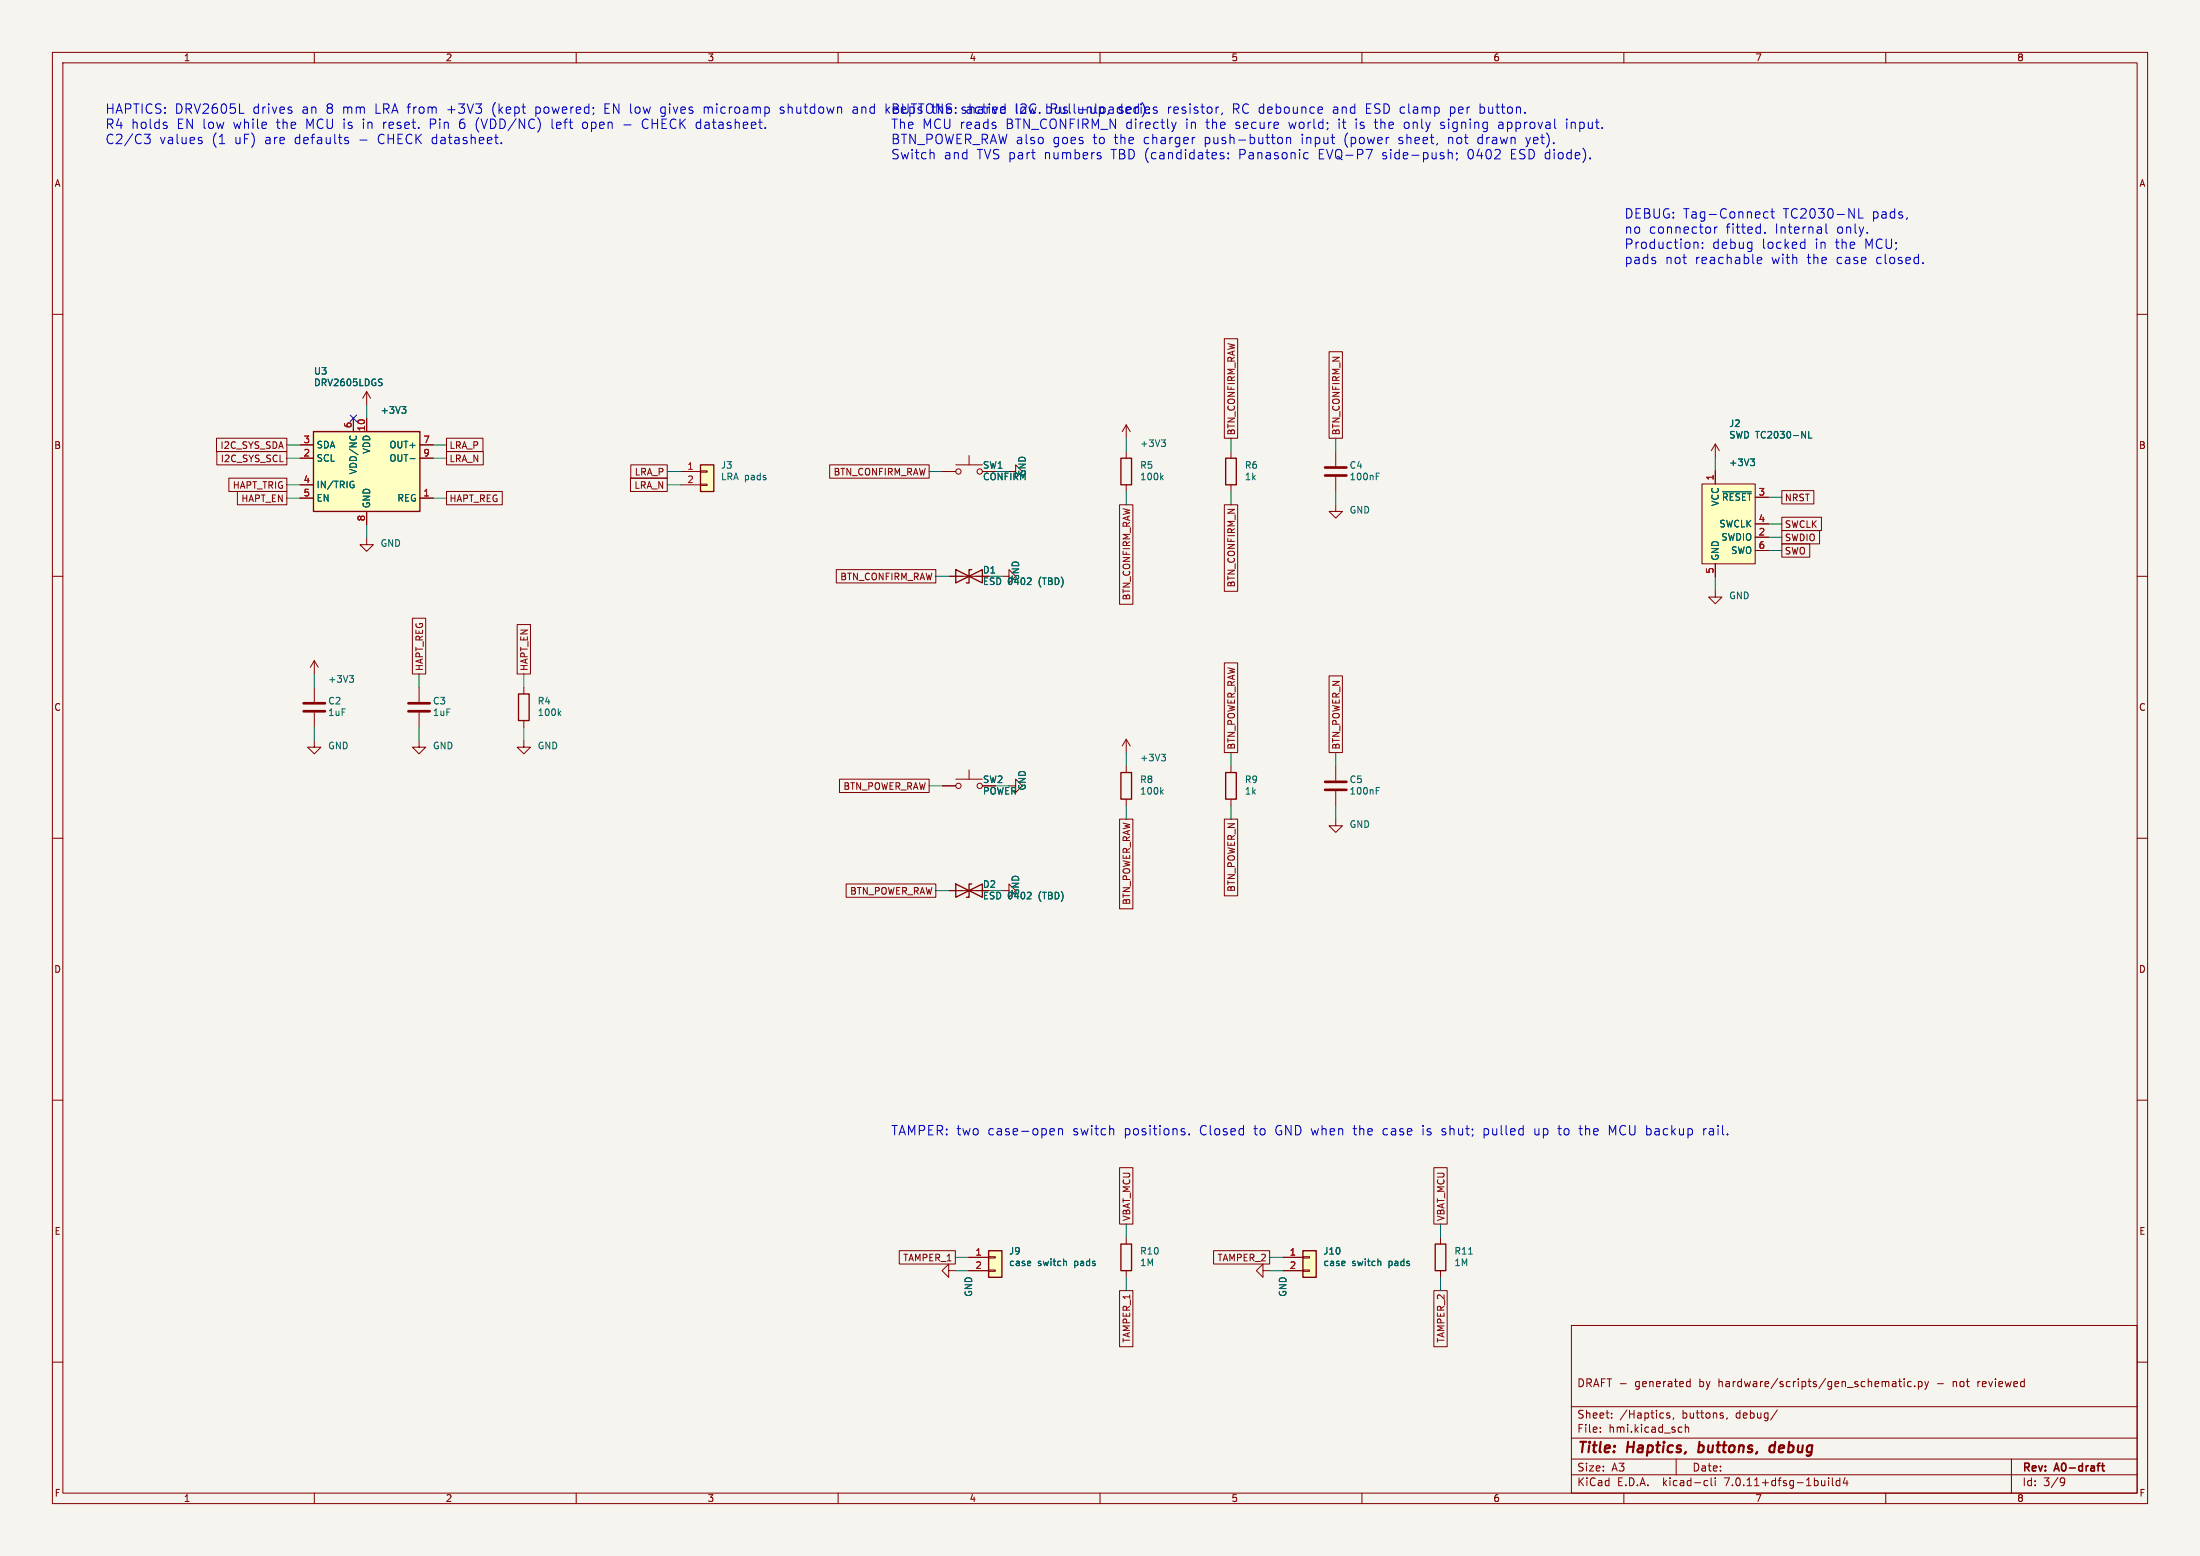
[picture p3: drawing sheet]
(kicad_sch
 (version 20230121)
 (generator eeschema)
 (paper "A3")
 (title_block
  (title "Haptics, buttons, debug")
  (rev "A0-draft")
  (comment 1 "DRAFT - generated by hardware/scripts/gen_schematic.py - not reviewed"))
 (lib_symbols
  (symbol "Driver_Haptic:DRV2605LDGS" (in_bom yes) (on_board yes)
   (property "Reference" "U" (at -10.16 8.255 0) (effects (font (size 1.27 1.27)) (justify left bottom)))
   (property "Value" "DRV2605LDGS" (at 2.54 -8.89 0) (effects (font (size 1.27 1.27)) (justify left top)))
   (property "Footprint" "Package_SO:VSSOP-10_3x3mm_P0.5mm" (at 0 0 0) (effects (font (size 1.27 1.27) italic) hide))
   (property "Datasheet" "http://www.ti.com/lit/ds/symlink/drv2605l.pdf" (at 0 0 0) (effects (font (size 1.27 1.27)) hide))
   (symbol "DRV2605LDGS_0_1"
    (rectangle (start -10.16 7.62) (end 10.16 -7.62) (stroke (width 0.254) (type default)) (fill (type background))))
   (symbol "DRV2605LDGS_1_1"
    (pin passive line (at 12.7 -5.08 180) (length 2.54) (name "REG" (effects (font (size 1.27 1.27)))) (number "1" (effects (font (size 1.27 1.27)))))
    (pin power_in line (at 0 10.16 270) (length 2.54) (name "VDD" (effects (font (size 1.27 1.27)))) (number "10" (effects (font (size 1.27 1.27)))))
    (pin input line (at -12.7 2.54 0) (length 2.54) (name "SCL" (effects (font (size 1.27 1.27)))) (number "2" (effects (font (size 1.27 1.27)))))
    (pin bidirectional line (at -12.7 5.08 0) (length 2.54) (name "SDA" (effects (font (size 1.27 1.27)))) (number "3" (effects (font (size 1.27 1.27)))))
    (pin input line (at -12.7 -2.54 0) (length 2.54) (name "IN/TRIG" (effects (font (size 1.27 1.27)))) (number "4" (effects (font (size 1.27 1.27)))))
    (pin input line (at -12.7 -5.08 0) (length 2.54) (name "EN" (effects (font (size 1.27 1.27)))) (number "5" (effects (font (size 1.27 1.27)))))
    (pin power_in line (at -2.54 10.16 270) (length 2.54) (name "VDD/NC" (effects (font (size 1.27 1.27)))) (number "6" (effects (font (size 1.27 1.27)))))
    (pin output line (at 12.7 5.08 180) (length 2.54) (name "OUT+" (effects (font (size 1.27 1.27)))) (number "7" (effects (font (size 1.27 1.27)))))
    (pin power_in line (at 0 -10.16 90) (length 2.54) (name "GND" (effects (font (size 1.27 1.27)))) (number "8" (effects (font (size 1.27 1.27)))))
    (pin output line (at 12.7 2.54 180) (length 2.54) (name "OUT-" (effects (font (size 1.27 1.27)))) (number "9" (effects (font (size 1.27 1.27)))))))
  (symbol "power:+3V3"
   (power)
   (pin_names
    (offset 0)) (in_bom yes) (on_board yes)
   (property "Reference" "#PWR" (at 0 -3.81 0) (effects (font (size 1.27 1.27)) hide))
   (property "Value" "+3V3" (at 0 3.556 0) (effects (font (size 1.27 1.27))))
   (property "Footprint" "" (at 0 0 0) (effects (font (size 1.27 1.27)) hide))
   (property "Datasheet" "" (at 0 0 0) (effects (font (size 1.27 1.27)) hide))
   (symbol "+3V3_0_1"
    (polyline (pts (xy -0.762 1.27) (xy 0 2.54)) (stroke (width 0) (type default)) (fill (type none)))
    (polyline (pts (xy 0 0) (xy 0 2.54)) (stroke (width 0) (type default)) (fill (type none)))
    (polyline (pts (xy 0 2.54) (xy 0.762 1.27)) (stroke (width 0) (type default)) (fill (type none))))
   (symbol "+3V3_1_1"
    (pin power_in line (at 0 0 90) (length 0) hide (name "+3V3" (effects (font (size 1.27 1.27)))) (number "1" (effects (font (size 1.27 1.27)))))))
  (symbol "power:GND"
   (power)
   (pin_names
    (offset 0)) (in_bom yes) (on_board yes)
   (property "Reference" "#PWR" (at 0 -6.35 0) (effects (font (size 1.27 1.27)) hide))
   (property "Value" "GND" (at 0 -3.81 0) (effects (font (size 1.27 1.27))))
   (property "Footprint" "" (at 0 0 0) (effects (font (size 1.27 1.27)) hide))
   (property "Datasheet" "" (at 0 0 0) (effects (font (size 1.27 1.27)) hide))
   (symbol "GND_0_1"
    (polyline (pts (xy 0 0) (xy 0 -1.27) (xy 1.27 -1.27) (xy 0 -2.54) (xy -1.27 -1.27) (xy 0 -1.27)) (stroke (width 0) (type default)) (fill (type none))))
   (symbol "GND_1_1"
    (pin power_in line (at 0 0 270) (length 0) hide (name "GND" (effects (font (size 1.27 1.27)))) (number "1" (effects (font (size 1.27 1.27)))))))
  (symbol "Connector_Generic:Conn_01x02"
   (pin_names
    (offset 1.016) hide) (in_bom yes) (on_board yes)
   (property "Reference" "J" (at 0 2.54 0) (effects (font (size 1.27 1.27))))
   (property "Value" "Conn_01x02" (at 0 -5.08 0) (effects (font (size 1.27 1.27))))
   (property "Footprint" "" (at 0 0 0) (effects (font (size 1.27 1.27)) hide))
   (property "Datasheet" "~" (at 0 0 0) (effects (font (size 1.27 1.27)) hide))
   (symbol "Conn_01x02_1_1"
    (rectangle (start -1.27 -2.413) (end 0 -2.667) (stroke (width 0.1524) (type default)) (fill (type none)))
    (rectangle (start -1.27 0.127) (end 0 -0.127) (stroke (width 0.1524) (type default)) (fill (type none)))
    (rectangle (start -1.27 1.27) (end 1.27 -3.81) (stroke (width 0.254) (type default)) (fill (type background)))
    (pin passive line (at -5.08 0 0) (length 3.81) (name "Pin_1" (effects (font (size 1.27 1.27)))) (number "1" (effects (font (size 1.27 1.27)))))
    (pin passive line (at -5.08 -2.54 0) (length 3.81) (name "Pin_2" (effects (font (size 1.27 1.27)))) (number "2" (effects (font (size 1.27 1.27)))))))
  (symbol "Device:C"
   (pin_numbers hide)
   (pin_names
    (offset 0.254)) (in_bom yes) (on_board yes)
   (property "Reference" "C" (at 0.635 2.54 0) (effects (font (size 1.27 1.27)) (justify left)))
   (property "Value" "C" (at 0.635 -2.54 0) (effects (font (size 1.27 1.27)) (justify left)))
   (property "Footprint" "" (at 0.9652 -3.81 0) (effects (font (size 1.27 1.27)) hide))
   (property "Datasheet" "~" (at 0 0 0) (effects (font (size 1.27 1.27)) hide))
   (symbol "C_0_1"
    (polyline (pts (xy -2.032 -0.762) (xy 2.032 -0.762)) (stroke (width 0.508) (type default)) (fill (type none)))
    (polyline (pts (xy -2.032 0.762) (xy 2.032 0.762)) (stroke (width 0.508) (type default)) (fill (type none))))
   (symbol "C_1_1"
    (pin passive line (at 0 3.81 270) (length 2.794) (name "~" (effects (font (size 1.27 1.27)))) (number "1" (effects (font (size 1.27 1.27)))))
    (pin passive line (at 0 -3.81 90) (length 2.794) (name "~" (effects (font (size 1.27 1.27)))) (number "2" (effects (font (size 1.27 1.27)))))))
  (symbol "Device:R"
   (pin_numbers hide)
   (pin_names
    (offset 0)) (in_bom yes) (on_board yes)
   (property "Reference" "R" (at 2.032 0 90) (effects (font (size 1.27 1.27))))
   (property "Value" "R" (at 0 0 90) (effects (font (size 1.27 1.27))))
   (property "Footprint" "" (at -1.778 0 90) (effects (font (size 1.27 1.27)) hide))
   (property "Datasheet" "~" (at 0 0 0) (effects (font (size 1.27 1.27)) hide))
   (symbol "R_0_1"
    (rectangle (start -1.016 -2.54) (end 1.016 2.54) (stroke (width 0.254) (type default)) (fill (type none))))
   (symbol "R_1_1"
    (pin passive line (at 0 3.81 270) (length 1.27) (name "~" (effects (font (size 1.27 1.27)))) (number "1" (effects (font (size 1.27 1.27)))))
    (pin passive line (at 0 -3.81 90) (length 1.27) (name "~" (effects (font (size 1.27 1.27)))) (number "2" (effects (font (size 1.27 1.27)))))))
  (symbol "Switch:SW_Push"
   (pin_numbers hide)
   (pin_names
    (offset 1.016) hide) (in_bom yes) (on_board yes)
   (property "Reference" "SW" (at 1.27 2.54 0) (effects (font (size 1.27 1.27)) (justify left)))
   (property "Value" "SW_Push" (at 0 -1.524 0) (effects (font (size 1.27 1.27))))
   (property "Footprint" "" (at 0 5.08 0) (effects (font (size 1.27 1.27)) hide))
   (property "Datasheet" "~" (at 0 5.08 0) (effects (font (size 1.27 1.27)) hide))
   (symbol "SW_Push_0_1"
    (circle (center -2.032 0) (radius 0.508) (stroke (width 0) (type default)) (fill (type none)))
    (polyline (pts (xy 0 1.27) (xy 0 3.048)) (stroke (width 0) (type default)) (fill (type none)))
    (polyline (pts (xy 2.54 1.27) (xy -2.54 1.27)) (stroke (width 0) (type default)) (fill (type none)))
    (circle (center 2.032 0) (radius 0.508) (stroke (width 0) (type default)) (fill (type none)))
    (pin passive line (at -5.08 0 0) (length 2.54) (name "1" (effects (font (size 1.27 1.27)))) (number "1" (effects (font (size 1.27 1.27)))))
    (pin passive line (at 5.08 0 180) (length 2.54) (name "2" (effects (font (size 1.27 1.27)))) (number "2" (effects (font (size 1.27 1.27)))))))
  (symbol "Device:D_TVS"
   (pin_numbers hide)
   (pin_names
    (offset 1.016) hide) (in_bom yes) (on_board yes)
   (property "Reference" "D" (at 0 2.54 0) (effects (font (size 1.27 1.27))))
   (property "Value" "D_TVS" (at 0 -2.54 0) (effects (font (size 1.27 1.27))))
   (property "Footprint" "" (at 0 0 0) (effects (font (size 1.27 1.27)) hide))
   (property "Datasheet" "~" (at 0 0 0) (effects (font (size 1.27 1.27)) hide))
   (symbol "D_TVS_0_1"
    (polyline (pts (xy 1.27 0) (xy -1.27 0)) (stroke (width 0) (type default)) (fill (type none)))
    (polyline (pts (xy 0.508 1.27) (xy 0 1.27) (xy 0 -1.27) (xy -0.508 -1.27)) (stroke (width 0.254) (type default)) (fill (type none)))
    (polyline (pts (xy -2.54 1.27) (xy -2.54 -1.27) (xy 2.54 1.27) (xy 2.54 -1.27) (xy -2.54 1.27)) (stroke (width 0.254) (type default)) (fill (type none))))
   (symbol "D_TVS_1_1"
    (pin passive line (at -3.81 0 0) (length 2.54) (name "A1" (effects (font (size 1.27 1.27)))) (number "1" (effects (font (size 1.27 1.27)))))
    (pin passive line (at 3.81 0 180) (length 2.54) (name "A2" (effects (font (size 1.27 1.27)))) (number "2" (effects (font (size 1.27 1.27)))))))
  (symbol "Connector:Conn_ARM_SWD_TagConnect_TC2030-NL" (in_bom no) (on_board yes)
   (property "Reference" "J" (at 2.54 11.43 0) (effects (font (size 1.27 1.27))))
   (property "Value" "Conn_ARM_SWD_TagConnect_TC2030-NL" (at 2.54 8.89 0) (effects (font (size 1.27 1.27))))
   (property "Footprint" "Connector:Tag-Connect_TC2030-IDC-NL_2x03_P1.27mm_Vertical" (at 0 -17.78 0) (effects (font (size 1.27 1.27)) hide))
   (property "Datasheet" "https://www.tag-connect.com/wp-content/uploads/bsk-pdf-manager/TC2030-CTX_1.pdf" (at 0 -15.24 0) (effects (font (size 1.27 1.27)) hide))
   (symbol "Conn_ARM_SWD_TagConnect_TC2030-NL_0_0"
    (pin power_in line (at -2.54 10.16 270) (length 2.54) (name "VCC" (effects (font (size 1.27 1.27)))) (number "1" (effects (font (size 1.27 1.27)))))
    (pin bidirectional line (at 7.62 -2.54 180) (length 2.54) (name "SWDIO" (effects (font (size 1.27 1.27)))) (number "2" (effects (font (size 1.27 1.27))))
    (alternate "TMS" bidirectional line))
    (pin open_collector line (at 7.62 5.08 180) (length 2.54) (name "~{RESET}" (effects (font (size 1.27 1.27)))) (number "3" (effects (font (size 1.27 1.27)))))
    (pin output line (at 7.62 0 180) (length 2.54) (name "SWCLK" (effects (font (size 1.27 1.27)))) (number "4" (effects (font (size 1.27 1.27))))
    (alternate "TCK" output line))
    (pin power_in line (at -2.54 -10.16 90) (length 2.54) (name "GND" (effects (font (size 1.27 1.27)))) (number "5" (effects (font (size 1.27 1.27)))))
    (pin input line (at 7.62 -5.08 180) (length 2.54) (name "SWO" (effects (font (size 1.27 1.27)))) (number "6" (effects (font (size 1.27 1.27))))
    (alternate "TDO" input line)))
   (symbol "Conn_ARM_SWD_TagConnect_TC2030-NL_0_1"
    (rectangle (start -5.08 7.62) (end 5.08 -7.62) (stroke (width 0) (type default)) (fill (type background))))))
 (text "HAPTICS: DRV2605L drives an 8 mm LRA from +3V3 (kept powered; EN low gives microamp shutdown and keeps the shared I2C bus unloaded).\nR4 holds EN low while the MCU is in reset. Pin 6 (VDD/NC) left open - CHECK datasheet.\nC2/C3 values (1 uF) are defaults - CHECK datasheet." (at 20 20 0) (effects (font (size 1.8 1.8)) (justify left top)))
 (symbol
  (lib_id "Driver_Haptic:DRV2605LDGS") (at 70 90 0) (unit 1) (in_bom yes) (on_board yes) (dnp no)
  (property "Reference" "U3" (at 59.84 70.84 0) (effects (font (size 1.27 1.27)) (justify left)))
  (property "Value" "DRV2605LDGS" (at 59.84 73.04 0) (effects (font (size 1.27 1.27)) (justify left)))
  (property "Footprint" "Package_SO:VSSOP-10_3x3mm_P0.5mm" (at 70 90 0) (effects (font (size 1.27 1.27)) hide))
  (property "Datasheet" "" (at 70 90 0) (effects (font (size 1.27 1.27)) hide)) (pin "1") (pin "10") (pin "2") (pin "3") (pin "4") (pin "5") (pin "6") (pin "7") (pin "8") (pin "9"))
 (wire (pts (xy 82.7 95.08) (xy 85.24 95.08)) (stroke (width 0) (type default)))
 (global_label "HAPT_REG"
  (shape passive) (at 85.24 95.08 0) (effects (font (size 1.27 1.27)) (justify left))
  (property "Intersheetrefs" "${INTERSHEET_REFS}" (at 0 0 0) (effects (font (size 1.27 1.27)) hide)))
 (wire (pts (xy 70.0 79.84) (xy 70.0 77.3)) (stroke (width 0) (type default)))
 (symbol
  (lib_id "power:+3V3") (at 70.0 77.3 0) (unit 1) (in_bom yes) (on_board yes) (dnp no)
  (property "Reference" "#PWR0301" (at 72.54 76.1 0) (effects (font (size 1.27 1.27)) hide (justify left)))
  (property "Value" "+3V3" (at 72.54 78.3 0) (effects (font (size 1.27 1.27)) (justify left)))
  (property "Footprint" "" (at 70.0 77.3 0) (effects (font (size 1.27 1.27)) hide))
  (property "Datasheet" "" (at 70.0 77.3 0) (effects (font (size 1.27 1.27)) hide)) (pin "1"))
 (wire (pts (xy 57.3 87.46) (xy 54.76 87.46)) (stroke (width 0) (type default)))
 (global_label "I2C_SYS_SCL"
  (shape passive) (at 54.76 87.46 180) (effects (font (size 1.27 1.27)) (justify right))
  (property "Intersheetrefs" "${INTERSHEET_REFS}" (at 0 0 0) (effects (font (size 1.27 1.27)) hide)))
 (wire (pts (xy 57.3 84.92) (xy 54.76 84.92)) (stroke (width 0) (type default)))
 (global_label "I2C_SYS_SDA"
  (shape passive) (at 54.76 84.92 180) (effects (font (size 1.27 1.27)) (justify right))
  (property "Intersheetrefs" "${INTERSHEET_REFS}" (at 0 0 0) (effects (font (size 1.27 1.27)) hide)))
 (wire (pts (xy 57.3 92.54) (xy 54.76 92.54)) (stroke (width 0) (type default)))
 (global_label "HAPT_TRIG"
  (shape passive) (at 54.76 92.54 180) (effects (font (size 1.27 1.27)) (justify right))
  (property "Intersheetrefs" "${INTERSHEET_REFS}" (at 0 0 0) (effects (font (size 1.27 1.27)) hide)))
 (wire (pts (xy 57.3 95.08) (xy 54.76 95.08)) (stroke (width 0) (type default)))
 (global_label "HAPT_EN"
  (shape passive) (at 54.76 95.08 180) (effects (font (size 1.27 1.27)) (justify right))
  (property "Intersheetrefs" "${INTERSHEET_REFS}" (at 0 0 0) (effects (font (size 1.27 1.27)) hide)))
 (no_connect (at 67.46 79.84))
 (wire (pts (xy 82.7 84.92) (xy 85.24 84.92)) (stroke (width 0) (type default)))
 (global_label "LRA_P"
  (shape passive) (at 85.24 84.92 0) (effects (font (size 1.27 1.27)) (justify left))
  (property "Intersheetrefs" "${INTERSHEET_REFS}" (at 0 0 0) (effects (font (size 1.27 1.27)) hide)))
 (wire (pts (xy 70.0 100.16) (xy 70.0 102.7)) (stroke (width 0) (type default)))
 (symbol
  (lib_id "power:GND") (at 70.0 102.7 0) (unit 1) (in_bom yes) (on_board yes) (dnp no)
  (property "Reference" "#PWR0302" (at 72.54 101.5 0) (effects (font (size 1.27 1.27)) hide (justify left)))
  (property "Value" "GND" (at 72.54 103.7 0) (effects (font (size 1.27 1.27)) (justify left)))
  (property "Footprint" "" (at 70.0 102.7 0) (effects (font (size 1.27 1.27)) hide))
  (property "Datasheet" "" (at 70.0 102.7 0) (effects (font (size 1.27 1.27)) hide)) (pin "1"))
 (wire (pts (xy 82.7 87.46) (xy 85.24 87.46)) (stroke (width 0) (type default)))
 (global_label "LRA_N"
  (shape passive) (at 85.24 87.46 0) (effects (font (size 1.27 1.27)) (justify left))
  (property "Intersheetrefs" "${INTERSHEET_REFS}" (at 0 0 0) (effects (font (size 1.27 1.27)) hide)))
 (symbol
  (lib_id "Connector_Generic:Conn_01x02") (at 135 90 0) (unit 1) (in_bom yes) (on_board yes) (dnp no)
  (property "Reference" "J3" (at 137.54 88.8 0) (effects (font (size 1.27 1.27)) (justify left)))
  (property "Value" "LRA pads" (at 137.54 91.0 0) (effects (font (size 1.27 1.27)) (justify left)))
  (property "Footprint" "" (at 135 90 0) (effects (font (size 1.27 1.27)) hide))
  (property "Datasheet" "" (at 135 90 0) (effects (font (size 1.27 1.27)) hide)) (pin "1") (pin "2"))
 (wire (pts (xy 129.92 90.0) (xy 127.38 90.0)) (stroke (width 0) (type default)))
 (global_label "LRA_P"
  (shape passive) (at 127.38 90.0 180) (effects (font (size 1.27 1.27)) (justify right))
  (property "Intersheetrefs" "${INTERSHEET_REFS}" (at 0 0 0) (effects (font (size 1.27 1.27)) hide)))
 (wire (pts (xy 129.92 92.54) (xy 127.38 92.54)) (stroke (width 0) (type default)))
 (global_label "LRA_N"
  (shape passive) (at 127.38 92.54 180) (effects (font (size 1.27 1.27)) (justify right))
  (property "Intersheetrefs" "${INTERSHEET_REFS}" (at 0 0 0) (effects (font (size 1.27 1.27)) hide)))
 (symbol
  (lib_id "Device:C") (at 60 135 0) (unit 1) (in_bom yes) (on_board yes) (dnp no)
  (property "Reference" "C2" (at 62.54 133.8 0) (effects (font (size 1.27 1.27)) (justify left)))
  (property "Value" "1uF" (at 62.54 136.0 0) (effects (font (size 1.27 1.27)) (justify left)))
  (property "Footprint" "Capacitor_SMD:C_0402_1005Metric" (at 60 135 0) (effects (font (size 1.27 1.27)) hide))
  (property "Datasheet" "" (at 60 135 0) (effects (font (size 1.27 1.27)) hide)) (pin "1") (pin "2"))
 (wire (pts (xy 60.0 131.19) (xy 60.0 128.65)) (stroke (width 0) (type default)))
 (symbol
  (lib_id "power:+3V3") (at 60.0 128.65 0) (unit 1) (in_bom yes) (on_board yes) (dnp no)
  (property "Reference" "#PWR0303" (at 62.54 127.45 0) (effects (font (size 1.27 1.27)) hide (justify left)))
  (property "Value" "+3V3" (at 62.54 129.65 0) (effects (font (size 1.27 1.27)) (justify left)))
  (property "Footprint" "" (at 60.0 128.65 0) (effects (font (size 1.27 1.27)) hide))
  (property "Datasheet" "" (at 60.0 128.65 0) (effects (font (size 1.27 1.27)) hide)) (pin "1"))
 (wire (pts (xy 60.0 138.81) (xy 60.0 141.35)) (stroke (width 0) (type default)))
 (symbol
  (lib_id "power:GND") (at 60.0 141.35 0) (unit 1) (in_bom yes) (on_board yes) (dnp no)
  (property "Reference" "#PWR0304" (at 62.54 140.15 0) (effects (font (size 1.27 1.27)) hide (justify left)))
  (property "Value" "GND" (at 62.54 142.35 0) (effects (font (size 1.27 1.27)) (justify left)))
  (property "Footprint" "" (at 60.0 141.35 0) (effects (font (size 1.27 1.27)) hide))
  (property "Datasheet" "" (at 60.0 141.35 0) (effects (font (size 1.27 1.27)) hide)) (pin "1"))
 (symbol
  (lib_id "Device:C") (at 80 135 0) (unit 1) (in_bom yes) (on_board yes) (dnp no)
  (property "Reference" "C3" (at 82.54 133.8 0) (effects (font (size 1.27 1.27)) (justify left)))
  (property "Value" "1uF" (at 82.54 136.0 0) (effects (font (size 1.27 1.27)) (justify left)))
  (property "Footprint" "Capacitor_SMD:C_0402_1005Metric" (at 80 135 0) (effects (font (size 1.27 1.27)) hide))
  (property "Datasheet" "" (at 80 135 0) (effects (font (size 1.27 1.27)) hide)) (pin "1") (pin "2"))
 (wire (pts (xy 80.0 131.19) (xy 80.0 128.65)) (stroke (width 0) (type default)))
 (global_label "HAPT_REG"
  (shape passive) (at 80.0 128.65 90) (effects (font (size 1.27 1.27)) (justify left))
  (property "Intersheetrefs" "${INTERSHEET_REFS}" (at 0 0 0) (effects (font (size 1.27 1.27)) hide)))
 (wire (pts (xy 80.0 138.81) (xy 80.0 141.35)) (stroke (width 0) (type default)))
 (symbol
  (lib_id "power:GND") (at 80.0 141.35 0) (unit 1) (in_bom yes) (on_board yes) (dnp no)
  (property "Reference" "#PWR0305" (at 82.54 140.15 0) (effects (font (size 1.27 1.27)) hide (justify left)))
  (property "Value" "GND" (at 82.54 142.35 0) (effects (font (size 1.27 1.27)) (justify left)))
  (property "Footprint" "" (at 80.0 141.35 0) (effects (font (size 1.27 1.27)) hide))
  (property "Datasheet" "" (at 80.0 141.35 0) (effects (font (size 1.27 1.27)) hide)) (pin "1"))
 (symbol
  (lib_id "Device:R") (at 100 135 0) (unit 1) (in_bom yes) (on_board yes) (dnp no)
  (property "Reference" "R4" (at 102.54 133.8 0) (effects (font (size 1.27 1.27)) (justify left)))
  (property "Value" "100k" (at 102.54 136.0 0) (effects (font (size 1.27 1.27)) (justify left)))
  (property "Footprint" "Resistor_SMD:R_0402_1005Metric" (at 100 135 0) (effects (font (size 1.27 1.27)) hide))
  (property "Datasheet" "" (at 100 135 0) (effects (font (size 1.27 1.27)) hide)) (pin "1") (pin "2"))
 (wire (pts (xy 100.0 131.19) (xy 100.0 128.65)) (stroke (width 0) (type default)))
 (global_label "HAPT_EN"
  (shape passive) (at 100.0 128.65 90) (effects (font (size 1.27 1.27)) (justify left))
  (property "Intersheetrefs" "${INTERSHEET_REFS}" (at 0 0 0) (effects (font (size 1.27 1.27)) hide)))
 (wire (pts (xy 100.0 138.81) (xy 100.0 141.35)) (stroke (width 0) (type default)))
 (symbol
  (lib_id "power:GND") (at 100.0 141.35 0) (unit 1) (in_bom yes) (on_board yes) (dnp no)
  (property "Reference" "#PWR0306" (at 102.54 140.15 0) (effects (font (size 1.27 1.27)) hide (justify left)))
  (property "Value" "GND" (at 102.54 142.35 0) (effects (font (size 1.27 1.27)) (justify left)))
  (property "Footprint" "" (at 100.0 141.35 0) (effects (font (size 1.27 1.27)) hide))
  (property "Datasheet" "" (at 100.0 141.35 0) (effects (font (size 1.27 1.27)) hide)) (pin "1"))
 (text "BUTTONS: active low. Pull-up, series resistor, RC debounce and ESD clamp per button.\nThe MCU reads BTN_CONFIRM_N directly in the secure world; it is the only signing approval input.\nBTN_POWER_RAW also goes to the charger push-button input (power sheet, not drawn yet).\nSwitch and TVS part numbers TBD (candidates: Panasonic EVQ-P7 side-push; 0402 ESD diode)." (at 170 20 0) (effects (font (size 1.8 1.8)) (justify left top)))
 (symbol
  (lib_id "Switch:SW_Push") (at 185 90 0) (unit 1) (in_bom yes) (on_board yes) (dnp no)
  (property "Reference" "SW1" (at 187.54 88.8 0) (effects (font (size 1.27 1.27)) (justify left)))
  (property "Value" "CONFIRM" (at 187.54 91.0 0) (effects (font (size 1.27 1.27)) (justify left)))
  (property "Footprint" "" (at 185 90 0) (effects (font (size 1.27 1.27)) hide))
  (property "Datasheet" "" (at 185 90 0) (effects (font (size 1.27 1.27)) hide)) (pin "1") (pin "2"))
 (wire (pts (xy 179.92 90.0) (xy 177.38 90.0)) (stroke (width 0) (type default)))
 (global_label "BTN_CONFIRM_RAW"
  (shape passive) (at 177.38 90.0 180) (effects (font (size 1.27 1.27)) (justify right))
  (property "Intersheetrefs" "${INTERSHEET_REFS}" (at 0 0 0) (effects (font (size 1.27 1.27)) hide)))
 (wire (pts (xy 190.08 90.0) (xy 192.62 90.0)) (stroke (width 0) (type default)))
 (symbol
  (lib_id "power:GND") (at 192.62 90.0 90) (unit 1) (in_bom yes) (on_board yes) (dnp no)
  (property "Reference" "#PWR0307" (at 195.16 88.8 0) (effects (font (size 1.27 1.27)) hide (justify left)))
  (property "Value" "GND" (at 195.16 91.0 0) (effects (font (size 1.27 1.27)) (justify left)))
  (property "Footprint" "" (at 192.62 90.0 0) (effects (font (size 1.27 1.27)) hide))
  (property "Datasheet" "" (at 192.62 90.0 0) (effects (font (size 1.27 1.27)) hide)) (pin "1"))
 (symbol
  (lib_id "Device:D_TVS") (at 185 110 0) (unit 1) (in_bom yes) (on_board yes) (dnp no)
  (property "Reference" "D1" (at 187.54 108.8 0) (effects (font (size 1.27 1.27)) (justify left)))
  (property "Value" "ESD 0402 (TBD)" (at 187.54 111.0 0) (effects (font (size 1.27 1.27)) (justify left)))
  (property "Footprint" "" (at 185 110 0) (effects (font (size 1.27 1.27)) hide))
  (property "Datasheet" "" (at 185 110 0) (effects (font (size 1.27 1.27)) hide)) (pin "1") (pin "2"))
 (wire (pts (xy 181.19 110.0) (xy 178.65 110.0)) (stroke (width 0) (type default)))
 (global_label "BTN_CONFIRM_RAW"
  (shape passive) (at 178.65 110.0 180) (effects (font (size 1.27 1.27)) (justify right))
  (property "Intersheetrefs" "${INTERSHEET_REFS}" (at 0 0 0) (effects (font (size 1.27 1.27)) hide)))
 (wire (pts (xy 188.81 110.0) (xy 191.35 110.0)) (stroke (width 0) (type default)))
 (symbol
  (lib_id "power:GND") (at 191.35 110.0 90) (unit 1) (in_bom yes) (on_board yes) (dnp no)
  (property "Reference" "#PWR0308" (at 193.89 108.8 0) (effects (font (size 1.27 1.27)) hide (justify left)))
  (property "Value" "GND" (at 193.89 111.0 0) (effects (font (size 1.27 1.27)) (justify left)))
  (property "Footprint" "" (at 191.35 110.0 0) (effects (font (size 1.27 1.27)) hide))
  (property "Datasheet" "" (at 191.35 110.0 0) (effects (font (size 1.27 1.27)) hide)) (pin "1"))
 (symbol
  (lib_id "Device:R") (at 215 90 0) (unit 1) (in_bom yes) (on_board yes) (dnp no)
  (property "Reference" "R5" (at 217.54 88.8 0) (effects (font (size 1.27 1.27)) (justify left)))
  (property "Value" "100k" (at 217.54 91.0 0) (effects (font (size 1.27 1.27)) (justify left)))
  (property "Footprint" "Resistor_SMD:R_0402_1005Metric" (at 215 90 0) (effects (font (size 1.27 1.27)) hide))
  (property "Datasheet" "" (at 215 90 0) (effects (font (size 1.27 1.27)) hide)) (pin "1") (pin "2"))
 (wire (pts (xy 215.0 86.19) (xy 215.0 83.65)) (stroke (width 0) (type default)))
 (symbol
  (lib_id "power:+3V3") (at 215.0 83.65 0) (unit 1) (in_bom yes) (on_board yes) (dnp no)
  (property "Reference" "#PWR0309" (at 217.54 82.45 0) (effects (font (size 1.27 1.27)) hide (justify left)))
  (property "Value" "+3V3" (at 217.54 84.65 0) (effects (font (size 1.27 1.27)) (justify left)))
  (property "Footprint" "" (at 215.0 83.65 0) (effects (font (size 1.27 1.27)) hide))
  (property "Datasheet" "" (at 215.0 83.65 0) (effects (font (size 1.27 1.27)) hide)) (pin "1"))
 (wire (pts (xy 215.0 93.81) (xy 215.0 96.35)) (stroke (width 0) (type default)))
 (global_label "BTN_CONFIRM_RAW"
  (shape passive) (at 215.0 96.35 270) (effects (font (size 1.27 1.27)) (justify right))
  (property "Intersheetrefs" "${INTERSHEET_REFS}" (at 0 0 0) (effects (font (size 1.27 1.27)) hide)))
 (symbol
  (lib_id "Device:R") (at 235 90 0) (unit 1) (in_bom yes) (on_board yes) (dnp no)
  (property "Reference" "R6" (at 237.54 88.8 0) (effects (font (size 1.27 1.27)) (justify left)))
  (property "Value" "1k" (at 237.54 91.0 0) (effects (font (size 1.27 1.27)) (justify left)))
  (property "Footprint" "Resistor_SMD:R_0402_1005Metric" (at 235 90 0) (effects (font (size 1.27 1.27)) hide))
  (property "Datasheet" "" (at 235 90 0) (effects (font (size 1.27 1.27)) hide)) (pin "1") (pin "2"))
 (wire (pts (xy 235.0 86.19) (xy 235.0 83.65)) (stroke (width 0) (type default)))
 (global_label "BTN_CONFIRM_RAW"
  (shape passive) (at 235.0 83.65 90) (effects (font (size 1.27 1.27)) (justify left))
  (property "Intersheetrefs" "${INTERSHEET_REFS}" (at 0 0 0) (effects (font (size 1.27 1.27)) hide)))
 (wire (pts (xy 235.0 93.81) (xy 235.0 96.35)) (stroke (width 0) (type default)))
 (global_label "BTN_CONFIRM_N"
  (shape passive) (at 235.0 96.35 270) (effects (font (size 1.27 1.27)) (justify right))
  (property "Intersheetrefs" "${INTERSHEET_REFS}" (at 0 0 0) (effects (font (size 1.27 1.27)) hide)))
 (symbol
  (lib_id "Device:C") (at 255 90 0) (unit 1) (in_bom yes) (on_board yes) (dnp no)
  (property "Reference" "C4" (at 257.54 88.8 0) (effects (font (size 1.27 1.27)) (justify left)))
  (property "Value" "100nF" (at 257.54 91.0 0) (effects (font (size 1.27 1.27)) (justify left)))
  (property "Footprint" "Capacitor_SMD:C_0402_1005Metric" (at 255 90 0) (effects (font (size 1.27 1.27)) hide))
  (property "Datasheet" "" (at 255 90 0) (effects (font (size 1.27 1.27)) hide)) (pin "1") (pin "2"))
 (wire (pts (xy 255.0 86.19) (xy 255.0 83.65)) (stroke (width 0) (type default)))
 (global_label "BTN_CONFIRM_N"
  (shape passive) (at 255.0 83.65 90) (effects (font (size 1.27 1.27)) (justify left))
  (property "Intersheetrefs" "${INTERSHEET_REFS}" (at 0 0 0) (effects (font (size 1.27 1.27)) hide)))
 (wire (pts (xy 255.0 93.81) (xy 255.0 96.35)) (stroke (width 0) (type default)))
 (symbol
  (lib_id "power:GND") (at 255.0 96.35 0) (unit 1) (in_bom yes) (on_board yes) (dnp no)
  (property "Reference" "#PWR0310" (at 257.54 95.14999999999999 0) (effects (font (size 1.27 1.27)) hide (justify left)))
  (property "Value" "GND" (at 257.54 97.35 0) (effects (font (size 1.27 1.27)) (justify left)))
  (property "Footprint" "" (at 255.0 96.35 0) (effects (font (size 1.27 1.27)) hide))
  (property "Datasheet" "" (at 255.0 96.35 0) (effects (font (size 1.27 1.27)) hide)) (pin "1"))
 (symbol
  (lib_id "Switch:SW_Push") (at 185 150 0) (unit 1) (in_bom yes) (on_board yes) (dnp no)
  (property "Reference" "SW2" (at 187.54 148.8 0) (effects (font (size 1.27 1.27)) (justify left)))
  (property "Value" "POWER" (at 187.54 151.0 0) (effects (font (size 1.27 1.27)) (justify left)))
  (property "Footprint" "" (at 185 150 0) (effects (font (size 1.27 1.27)) hide))
  (property "Datasheet" "" (at 185 150 0) (effects (font (size 1.27 1.27)) hide)) (pin "1") (pin "2"))
 (wire (pts (xy 179.92 150.0) (xy 177.38 150.0)) (stroke (width 0) (type default)))
 (global_label "BTN_POWER_RAW"
  (shape passive) (at 177.38 150.0 180) (effects (font (size 1.27 1.27)) (justify right))
  (property "Intersheetrefs" "${INTERSHEET_REFS}" (at 0 0 0) (effects (font (size 1.27 1.27)) hide)))
 (wire (pts (xy 190.08 150.0) (xy 192.62 150.0)) (stroke (width 0) (type default)))
 (symbol
  (lib_id "power:GND") (at 192.62 150.0 90) (unit 1) (in_bom yes) (on_board yes) (dnp no)
  (property "Reference" "#PWR0311" (at 195.16 148.8 0) (effects (font (size 1.27 1.27)) hide (justify left)))
  (property "Value" "GND" (at 195.16 151.0 0) (effects (font (size 1.27 1.27)) (justify left)))
  (property "Footprint" "" (at 192.62 150.0 0) (effects (font (size 1.27 1.27)) hide))
  (property "Datasheet" "" (at 192.62 150.0 0) (effects (font (size 1.27 1.27)) hide)) (pin "1"))
 (symbol
  (lib_id "Device:D_TVS") (at 185 170 0) (unit 1) (in_bom yes) (on_board yes) (dnp no)
  (property "Reference" "D2" (at 187.54 168.8 0) (effects (font (size 1.27 1.27)) (justify left)))
  (property "Value" "ESD 0402 (TBD)" (at 187.54 171.0 0) (effects (font (size 1.27 1.27)) (justify left)))
  (property "Footprint" "" (at 185 170 0) (effects (font (size 1.27 1.27)) hide))
  (property "Datasheet" "" (at 185 170 0) (effects (font (size 1.27 1.27)) hide)) (pin "1") (pin "2"))
 (wire (pts (xy 181.19 170.0) (xy 178.65 170.0)) (stroke (width 0) (type default)))
 (global_label "BTN_POWER_RAW"
  (shape passive) (at 178.65 170.0 180) (effects (font (size 1.27 1.27)) (justify right))
  (property "Intersheetrefs" "${INTERSHEET_REFS}" (at 0 0 0) (effects (font (size 1.27 1.27)) hide)))
 (wire (pts (xy 188.81 170.0) (xy 191.35 170.0)) (stroke (width 0) (type default)))
 (symbol
  (lib_id "power:GND") (at 191.35 170.0 90) (unit 1) (in_bom yes) (on_board yes) (dnp no)
  (property "Reference" "#PWR0312" (at 193.89 168.8 0) (effects (font (size 1.27 1.27)) hide (justify left)))
  (property "Value" "GND" (at 193.89 171.0 0) (effects (font (size 1.27 1.27)) (justify left)))
  (property "Footprint" "" (at 191.35 170.0 0) (effects (font (size 1.27 1.27)) hide))
  (property "Datasheet" "" (at 191.35 170.0 0) (effects (font (size 1.27 1.27)) hide)) (pin "1"))
 (symbol
  (lib_id "Device:R") (at 215 150 0) (unit 1) (in_bom yes) (on_board yes) (dnp no)
  (property "Reference" "R8" (at 217.54 148.8 0) (effects (font (size 1.27 1.27)) (justify left)))
  (property "Value" "100k" (at 217.54 151.0 0) (effects (font (size 1.27 1.27)) (justify left)))
  (property "Footprint" "Resistor_SMD:R_0402_1005Metric" (at 215 150 0) (effects (font (size 1.27 1.27)) hide))
  (property "Datasheet" "" (at 215 150 0) (effects (font (size 1.27 1.27)) hide)) (pin "1") (pin "2"))
 (wire (pts (xy 215.0 146.19) (xy 215.0 143.65)) (stroke (width 0) (type default)))
 (symbol
  (lib_id "power:+3V3") (at 215.0 143.65 0) (unit 1) (in_bom yes) (on_board yes) (dnp no)
  (property "Reference" "#PWR0313" (at 217.54 142.45000000000002 0) (effects (font (size 1.27 1.27)) hide (justify left)))
  (property "Value" "+3V3" (at 217.54 144.65 0) (effects (font (size 1.27 1.27)) (justify left)))
  (property "Footprint" "" (at 215.0 143.65 0) (effects (font (size 1.27 1.27)) hide))
  (property "Datasheet" "" (at 215.0 143.65 0) (effects (font (size 1.27 1.27)) hide)) (pin "1"))
 (wire (pts (xy 215.0 153.81) (xy 215.0 156.35)) (stroke (width 0) (type default)))
 (global_label "BTN_POWER_RAW"
  (shape passive) (at 215.0 156.35 270) (effects (font (size 1.27 1.27)) (justify right))
  (property "Intersheetrefs" "${INTERSHEET_REFS}" (at 0 0 0) (effects (font (size 1.27 1.27)) hide)))
 (symbol
  (lib_id "Device:R") (at 235 150 0) (unit 1) (in_bom yes) (on_board yes) (dnp no)
  (property "Reference" "R9" (at 237.54 148.8 0) (effects (font (size 1.27 1.27)) (justify left)))
  (property "Value" "1k" (at 237.54 151.0 0) (effects (font (size 1.27 1.27)) (justify left)))
  (property "Footprint" "Resistor_SMD:R_0402_1005Metric" (at 235 150 0) (effects (font (size 1.27 1.27)) hide))
  (property "Datasheet" "" (at 235 150 0) (effects (font (size 1.27 1.27)) hide)) (pin "1") (pin "2"))
 (wire (pts (xy 235.0 146.19) (xy 235.0 143.65)) (stroke (width 0) (type default)))
 (global_label "BTN_POWER_RAW"
  (shape passive) (at 235.0 143.65 90) (effects (font (size 1.27 1.27)) (justify left))
  (property "Intersheetrefs" "${INTERSHEET_REFS}" (at 0 0 0) (effects (font (size 1.27 1.27)) hide)))
 (wire (pts (xy 235.0 153.81) (xy 235.0 156.35)) (stroke (width 0) (type default)))
 (global_label "BTN_POWER_N"
  (shape passive) (at 235.0 156.35 270) (effects (font (size 1.27 1.27)) (justify right))
  (property "Intersheetrefs" "${INTERSHEET_REFS}" (at 0 0 0) (effects (font (size 1.27 1.27)) hide)))
 (symbol
  (lib_id "Device:C") (at 255 150 0) (unit 1) (in_bom yes) (on_board yes) (dnp no)
  (property "Reference" "C5" (at 257.54 148.8 0) (effects (font (size 1.27 1.27)) (justify left)))
  (property "Value" "100nF" (at 257.54 151.0 0) (effects (font (size 1.27 1.27)) (justify left)))
  (property "Footprint" "Capacitor_SMD:C_0402_1005Metric" (at 255 150 0) (effects (font (size 1.27 1.27)) hide))
  (property "Datasheet" "" (at 255 150 0) (effects (font (size 1.27 1.27)) hide)) (pin "1") (pin "2"))
 (wire (pts (xy 255.0 146.19) (xy 255.0 143.65)) (stroke (width 0) (type default)))
 (global_label "BTN_POWER_N"
  (shape passive) (at 255.0 143.65 90) (effects (font (size 1.27 1.27)) (justify left))
  (property "Intersheetrefs" "${INTERSHEET_REFS}" (at 0 0 0) (effects (font (size 1.27 1.27)) hide)))
 (wire (pts (xy 255.0 153.81) (xy 255.0 156.35)) (stroke (width 0) (type default)))
 (symbol
  (lib_id "power:GND") (at 255.0 156.35 0) (unit 1) (in_bom yes) (on_board yes) (dnp no)
  (property "Reference" "#PWR0314" (at 257.54 155.15 0) (effects (font (size 1.27 1.27)) hide (justify left)))
  (property "Value" "GND" (at 257.54 157.35 0) (effects (font (size 1.27 1.27)) (justify left)))
  (property "Footprint" "" (at 255.0 156.35 0) (effects (font (size 1.27 1.27)) hide))
  (property "Datasheet" "" (at 255.0 156.35 0) (effects (font (size 1.27 1.27)) hide)) (pin "1"))
 (text "TAMPER: two case-open switch positions. Closed to GND when the case is shut; pulled up to the MCU backup rail." (at 170 215 0) (effects (font (size 1.8 1.8)) (justify left top)))
 (symbol
  (lib_id "Connector_Generic:Conn_01x02") (at 190 240 0) (unit 1) (in_bom yes) (on_board yes) (dnp no)
  (property "Reference" "J9" (at 192.54 238.8 0) (effects (font (size 1.27 1.27)) (justify left)))
  (property "Value" "case switch pads" (at 192.54 241.0 0) (effects (font (size 1.27 1.27)) (justify left)))
  (property "Footprint" "" (at 190 240 0) (effects (font (size 1.27 1.27)) hide))
  (property "Datasheet" "" (at 190 240 0) (effects (font (size 1.27 1.27)) hide)) (pin "1") (pin "2"))
 (wire (pts (xy 184.92 240.0) (xy 182.38 240.0)) (stroke (width 0) (type default)))
 (global_label "TAMPER_1"
  (shape passive) (at 182.38 240.0 180) (effects (font (size 1.27 1.27)) (justify right))
  (property "Intersheetrefs" "${INTERSHEET_REFS}" (at 0 0 0) (effects (font (size 1.27 1.27)) hide)))
 (wire (pts (xy 184.92 242.54) (xy 182.38 242.54)) (stroke (width 0) (type default)))
 (symbol
  (lib_id "power:GND") (at 182.38 242.54 270) (unit 1) (in_bom yes) (on_board yes) (dnp no)
  (property "Reference" "#PWR0315" (at 184.92 241.34 0) (effects (font (size 1.27 1.27)) hide (justify left)))
  (property "Value" "GND" (at 184.92 243.54 0) (effects (font (size 1.27 1.27)) (justify left)))
  (property "Footprint" "" (at 182.38 242.54 0) (effects (font (size 1.27 1.27)) hide))
  (property "Datasheet" "" (at 182.38 242.54 0) (effects (font (size 1.27 1.27)) hide)) (pin "1"))
 (symbol
  (lib_id "Device:R") (at 215 240 0) (unit 1) (in_bom yes) (on_board yes) (dnp no)
  (property "Reference" "R10" (at 217.54 238.8 0) (effects (font (size 1.27 1.27)) (justify left)))
  (property "Value" "1M" (at 217.54 241.0 0) (effects (font (size 1.27 1.27)) (justify left)))
  (property "Footprint" "Resistor_SMD:R_0402_1005Metric" (at 215 240 0) (effects (font (size 1.27 1.27)) hide))
  (property "Datasheet" "" (at 215 240 0) (effects (font (size 1.27 1.27)) hide)) (pin "1") (pin "2"))
 (wire (pts (xy 215.0 236.19) (xy 215.0 233.65)) (stroke (width 0) (type default)))
 (global_label "VBAT_MCU"
  (shape passive) (at 215.0 233.65 90) (effects (font (size 1.27 1.27)) (justify left))
  (property "Intersheetrefs" "${INTERSHEET_REFS}" (at 0 0 0) (effects (font (size 1.27 1.27)) hide)))
 (wire (pts (xy 215.0 243.81) (xy 215.0 246.35)) (stroke (width 0) (type default)))
 (global_label "TAMPER_1"
  (shape passive) (at 215.0 246.35 270) (effects (font (size 1.27 1.27)) (justify right))
  (property "Intersheetrefs" "${INTERSHEET_REFS}" (at 0 0 0) (effects (font (size 1.27 1.27)) hide)))
 (symbol
  (lib_id "Connector_Generic:Conn_01x02") (at 250 240 0) (unit 1) (in_bom yes) (on_board yes) (dnp no)
  (property "Reference" "J10" (at 252.54 238.8 0) (effects (font (size 1.27 1.27)) (justify left)))
  (property "Value" "case switch pads" (at 252.54 241.0 0) (effects (font (size 1.27 1.27)) (justify left)))
  (property "Footprint" "" (at 250 240 0) (effects (font (size 1.27 1.27)) hide))
  (property "Datasheet" "" (at 250 240 0) (effects (font (size 1.27 1.27)) hide)) (pin "1") (pin "2"))
 (wire (pts (xy 244.92 240.0) (xy 242.38 240.0)) (stroke (width 0) (type default)))
 (global_label "TAMPER_2"
  (shape passive) (at 242.38 240.0 180) (effects (font (size 1.27 1.27)) (justify right))
  (property "Intersheetrefs" "${INTERSHEET_REFS}" (at 0 0 0) (effects (font (size 1.27 1.27)) hide)))
 (wire (pts (xy 244.92 242.54) (xy 242.38 242.54)) (stroke (width 0) (type default)))
 (symbol
  (lib_id "power:GND") (at 242.38 242.54 270) (unit 1) (in_bom yes) (on_board yes) (dnp no)
  (property "Reference" "#PWR0316" (at 244.92 241.34 0) (effects (font (size 1.27 1.27)) hide (justify left)))
  (property "Value" "GND" (at 244.92 243.54 0) (effects (font (size 1.27 1.27)) (justify left)))
  (property "Footprint" "" (at 242.38 242.54 0) (effects (font (size 1.27 1.27)) hide))
  (property "Datasheet" "" (at 242.38 242.54 0) (effects (font (size 1.27 1.27)) hide)) (pin "1"))
 (symbol
  (lib_id "Device:R") (at 275 240 0) (unit 1) (in_bom yes) (on_board yes) (dnp no)
  (property "Reference" "R11" (at 277.54 238.8 0) (effects (font (size 1.27 1.27)) (justify left)))
  (property "Value" "1M" (at 277.54 241.0 0) (effects (font (size 1.27 1.27)) (justify left)))
  (property "Footprint" "Resistor_SMD:R_0402_1005Metric" (at 275 240 0) (effects (font (size 1.27 1.27)) hide))
  (property "Datasheet" "" (at 275 240 0) (effects (font (size 1.27 1.27)) hide)) (pin "1") (pin "2"))
 (wire (pts (xy 275.0 236.19) (xy 275.0 233.65)) (stroke (width 0) (type default)))
 (global_label "VBAT_MCU"
  (shape passive) (at 275.0 233.65 90) (effects (font (size 1.27 1.27)) (justify left))
  (property "Intersheetrefs" "${INTERSHEET_REFS}" (at 0 0 0) (effects (font (size 1.27 1.27)) hide)))
 (wire (pts (xy 275.0 243.81) (xy 275.0 246.35)) (stroke (width 0) (type default)))
 (global_label "TAMPER_2"
  (shape passive) (at 275.0 246.35 270) (effects (font (size 1.27 1.27)) (justify right))
  (property "Intersheetrefs" "${INTERSHEET_REFS}" (at 0 0 0) (effects (font (size 1.27 1.27)) hide)))
 (text "DEBUG: Tag-Connect TC2030-NL pads,\nno connector fitted. Internal only.\nProduction: debug locked in the MCU;\npads not reachable with the case closed." (at 310 40 0) (effects (font (size 1.8 1.8)) (justify left top)))
 (symbol
  (lib_id "Connector:Conn_ARM_SWD_TagConnect_TC2030-NL") (at 330 100 0) (unit 1) (in_bom yes) (on_board yes) (dnp no)
  (property "Reference" "J2" (at 330.0 80.84 0) (effects (font (size 1.27 1.27)) (justify left)))
  (property "Value" "SWD TC2030-NL" (at 330.0 83.04 0) (effects (font (size 1.27 1.27)) (justify left)))
  (property "Footprint" "Connector:Tag-Connect_TC2030-IDC-NL_2x03_P1.27mm_Vertical" (at 330 100 0) (effects (font (size 1.27 1.27)) hide))
  (property "Datasheet" "" (at 330 100 0) (effects (font (size 1.27 1.27)) hide)) (pin "1") (pin "2") (pin "3") (pin "4") (pin "5") (pin "6"))
 (wire (pts (xy 327.46 89.84) (xy 327.46 87.3)) (stroke (width 0) (type default)))
 (symbol
  (lib_id "power:+3V3") (at 327.46 87.3 0) (unit 1) (in_bom yes) (on_board yes) (dnp no)
  (property "Reference" "#PWR0317" (at 330.0 86.1 0) (effects (font (size 1.27 1.27)) hide (justify left)))
  (property "Value" "+3V3" (at 330.0 88.3 0) (effects (font (size 1.27 1.27)) (justify left)))
  (property "Footprint" "" (at 327.46 87.3 0) (effects (font (size 1.27 1.27)) hide))
  (property "Datasheet" "" (at 327.46 87.3 0) (effects (font (size 1.27 1.27)) hide)) (pin "1"))
 (wire (pts (xy 337.62 102.54) (xy 340.16 102.54)) (stroke (width 0) (type default)))
 (global_label "SWDIO"
  (shape passive) (at 340.16 102.54 0) (effects (font (size 1.27 1.27)) (justify left))
  (property "Intersheetrefs" "${INTERSHEET_REFS}" (at 0 0 0) (effects (font (size 1.27 1.27)) hide)))
 (wire (pts (xy 337.62 94.92) (xy 340.16 94.92)) (stroke (width 0) (type default)))
 (global_label "NRST"
  (shape passive) (at 340.16 94.92 0) (effects (font (size 1.27 1.27)) (justify left))
  (property "Intersheetrefs" "${INTERSHEET_REFS}" (at 0 0 0) (effects (font (size 1.27 1.27)) hide)))
 (wire (pts (xy 337.62 100.0) (xy 340.16 100.0)) (stroke (width 0) (type default)))
 (global_label "SWCLK"
  (shape passive) (at 340.16 100.0 0) (effects (font (size 1.27 1.27)) (justify left))
  (property "Intersheetrefs" "${INTERSHEET_REFS}" (at 0 0 0) (effects (font (size 1.27 1.27)) hide)))
 (wire (pts (xy 327.46 110.16) (xy 327.46 112.7)) (stroke (width 0) (type default)))
 (symbol
  (lib_id "power:GND") (at 327.46 112.7 0) (unit 1) (in_bom yes) (on_board yes) (dnp no)
  (property "Reference" "#PWR0318" (at 330.0 111.5 0) (effects (font (size 1.27 1.27)) hide (justify left)))
  (property "Value" "GND" (at 330.0 113.7 0) (effects (font (size 1.27 1.27)) (justify left)))
  (property "Footprint" "" (at 327.46 112.7 0) (effects (font (size 1.27 1.27)) hide))
  (property "Datasheet" "" (at 327.46 112.7 0) (effects (font (size 1.27 1.27)) hide)) (pin "1"))
 (wire (pts (xy 337.62 105.08) (xy 340.16 105.08)) (stroke (width 0) (type default)))
 (global_label "SWO"
  (shape passive) (at 340.16 105.08 0) (effects (font (size 1.27 1.27)) (justify left))
  (property "Intersheetrefs" "${INTERSHEET_REFS}" (at 0 0 0) (effects (font (size 1.27 1.27)) hide)))
 (sheet_instances (path ""
   (page "3"))))
